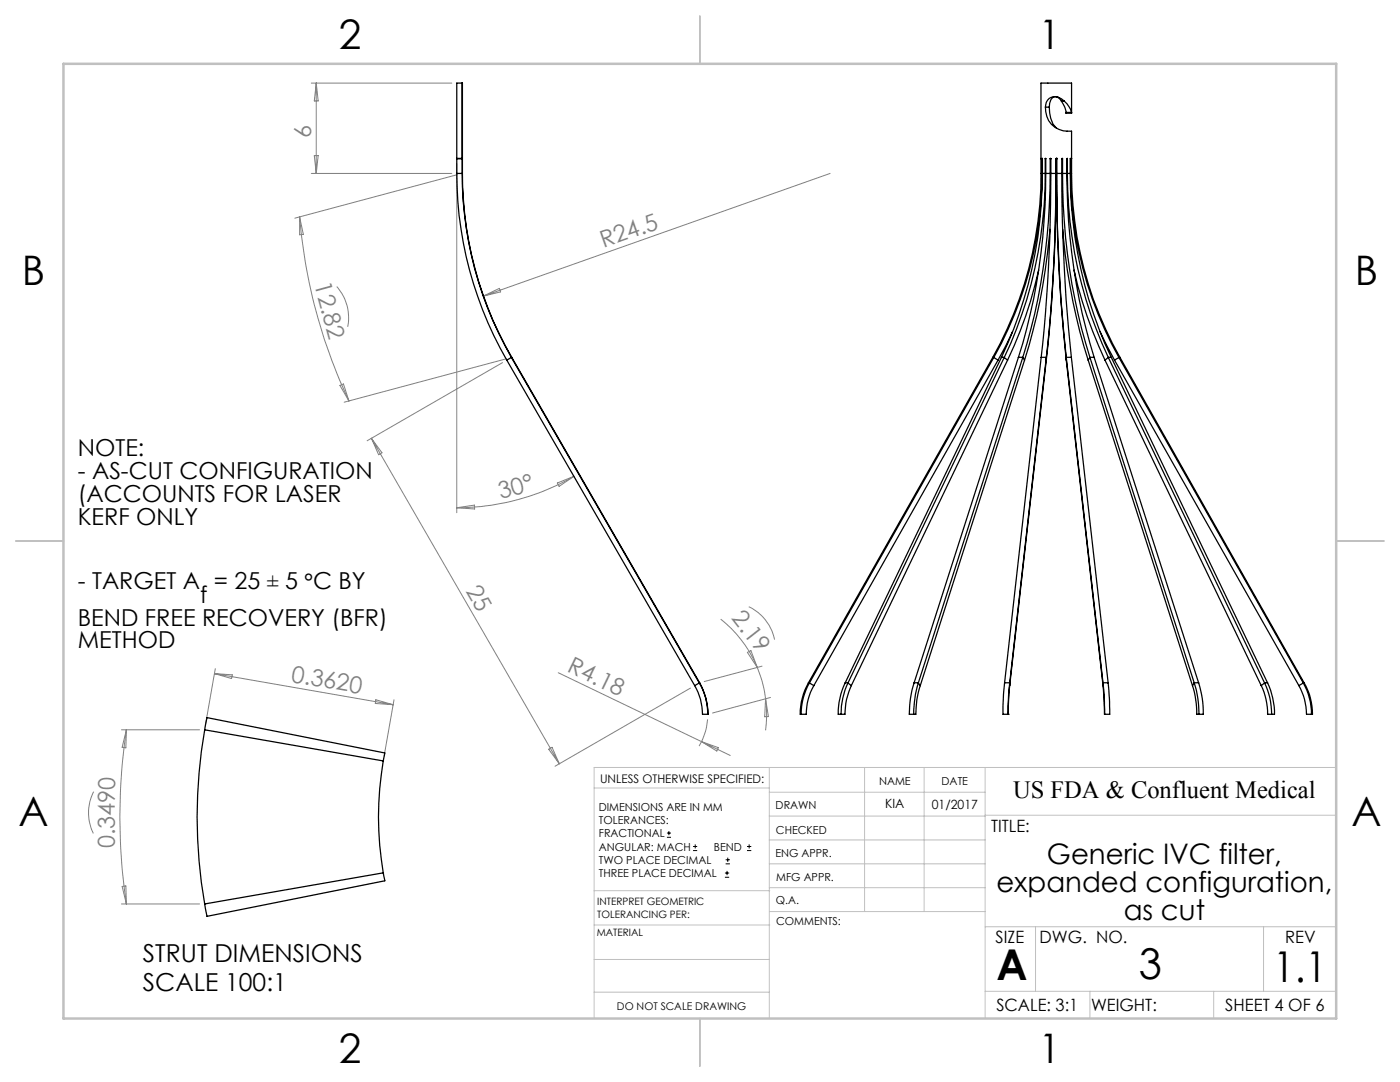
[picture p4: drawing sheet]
<svg xmlns="http://www.w3.org/2000/svg" width="279mm" height="216mm" viewBox="0 0 279 216" stroke-linecap="round" stroke-linejoin="round" font-family="sans-serif">
<g fill="none" stroke="#000" stroke-width=".2">
<path d="M133.1 167.1h.8M133.1 166.2h.8M133.5 165.8v.9M138.3 169.7h.8M138.3 168.9h.8M138.7 168.5v.8M144.7 175h.8M144.7 174.2h.8M144.8 172.4h.9M144.8 171.6h.9M145.1 173.8v.8M145.2 171.1v.9"/>
<path d="M149.1 169.7h.8M149.1 168.9h.8M149.5 168.5v.8"/>
</g>
<g fill="none" stroke="#808080" stroke-width=".2">
<path d="M62.1 16.6h28.1M63.1 16.6v18M63.1 16.6l.4 3.5h-.8zM62.1 34.6h28.1M62.7 31h.8l-.4 3.6zM91.2 32.6v69.7M91.3 34.9l-32.5 8.6M165.7 34.6l-69.3 24.5M59.8 43.3a107.2 107.2 0 0 0 9.8 36.7M59.8 43.3l.7 3.5h-.7zM67.2 57.2a9.2 9.2 0 0 1 2.2 8M96.4 59.1l3.3-1.6 .2 .7z"/>
<path d="M67.8 76.9l.7-.3 1.1 3.4zM100.3 72.4l-27 15.5M101.1 71.6l-32.4 8.7M74.1 87.5l37.5 64.9M74.1 87.5l2.1 2.8-.6 .4zM111.2 96.4l3.3-1.4-2.9 2zM114.5 95a46.9 46.9 0 0 1-23.3 6.3M91.2 101.3l3.5-.5v.8zM42.8 134.4l35.7 6.2M42.8 134.4l3.6 .3-.2 .7zM43 133.4l-2 11.3M75 139.6l3.5 1-3.6-.2z"/>
<path d="M78.6 139.6l-1.9 11.2M111.4 134.2l34.3 16.5M137.8 137.3l-27 15.6M143.8 123.5a24.3 24.3 0 0 1 7.3 9.7M149.2 130.2l.7-.4 1.2 3.4zM149.4 121.1a9.4 9.4 0 0 1 5.2 6.5M151.1 133.2a23 23 0 0 1 1.7 6.3M152.1 132.9l-11.6 3.1M152.8 139.5l.6 3.5h-.8zM152.8 139.5a23.1 23.1 0 0 1 0 6.2M153.8 139.2l-11.6 3.1M18.7 158a9.3 9.3 0 0 0-.1 8.3"/>
<path d="M24.2 145.6h15.6M25.2 145.6a116.3 116.3 0 0 0 0 34.8M25.2 145.6l-.1 3.6-.7-.1zM109.5 149.5l.7-.4 1.4 3.3zM140 148l3.4 1.2-.3 .7zM141.2 143.5a12.2 12.2 0 0 1-1.7 5.4M24.4 176.9l.7-.1 .1 3.6zM24.2 180.4h15.6"/>
</g>
<g fill="none" stroke="#c0c0c0" stroke-width=".2">
<path d="M118.6 157.2h34.9M153.5 153.1v50.1M153.5 158.1h43.1M172.5 153.1v28.8M184.4 153.1v28.8M196.6 153.1v50.1M266.7 153.1h-148.1v50.1M118.6 177.7h35M153.5 167.6h43.1M153.5 162.8h43.1M153.5 172.4h43.1M153.5 177.1h43.1"/>
<path d="M196.6 162.7h70.1M118.6 198h34.9M118.6 191.5h34.9M118.6 184.6h35M153.6 181.9h43M196.6 197.8h70.1M196.6 184.9h70.1M206.7 184.9v12.9M217.5 197.8v5.4M242.2 197.8v5.4M252.2 184.9v12.9"/>
</g>
<path d="M139.7 3.2v9.5M3.1 107.9h9.6M266.7 107.9h9.5M139.7 203.2v9.6" fill="none" stroke="#c0c0c0" stroke-width=".25"/>
<path d="M12.7 12.7h254v190.5h-254z" fill="none" stroke="#c0c0c0" stroke-width=".5"/>
<g fill="none" stroke="#000" stroke-width=".25">
<path d="M92.2 16.6l.1 18M92.2 16.6h-1v15M92.2 16.6v15M211.1 19.4a.93 .93 0 0 0-1.4 .5l-.3 1.5M211.1 19.4l.7 .7M211.1 19.4h.1M211.2 19.4l1.2 .7M211.2 19.4a1.87 1.87 0 0 0-2.6 2M91.2 31.6v.1M91.2 34.6a74.7 74.7 0 0 0 9.9 37.3M91.2 34.6h1.1M91.2 31.7h1.1"/>
<path d="M91.2 31.6h1M91.2 31.7v2.9M92.2 31.6l.1 .1M92.3 34.6a73.2 73.2 0 0 0 9.8 36.7M92.3 34.6h.1M92.3 31.7v2.9M92.3 34.6a73.4 73.4 0 0 0 9.8 36.7M207.8 34.6h.2M207.8 34.6a74.5 74.5 0 0 1-9.7 36.7M208 34.6v-3v3M208 34.6a74.5 74.5 0 0 1-9.7 36.7M208 34.6h.1"/>
<path d="M208 34.6h.6M208 34.6a85.4 85.4 0 0 1-8.2 36.7M208.6 34.6a85.4 85.4 0 0 1-8.2 36.7M208.6 31.7h.1M208.6 34.6h.1M208.6 31.7v2.9M208.6 21.4a4.6 4.6 0 0 0 5.3 4.8v8.4M208.6 21.4h.8M208.7 34.6h.9M208.7 34.6a120.8 120.8 0 0 1-5.5 36.7M208.7 31.7v2.9M209.4 21.4a5.6 5.6 0 0 0 1.4 4.1"/>
<path d="M209.6 34.6a123.8 123.8 0 0 1-5.5 36.7M209.6 31.7h.1M209.6 34.6h.1M209.6 31.7v2.9M209.7 34.6h1M209.7 34.6a332.6 332.6 0 0 1-1.9 36.7M209.7 31.7v2.9M210.7 34.6a332.6 332.6 0 0 1-1.9 36.7M210.7 34.6h.1M210.7 34.6a341.9 341.9 0 0 1-1.9 37.3M210.7 31.7h.1M210.7 31.7v2.9"/>
<path d="M210.8 31.6h.1M210.8 31.6l.1 .1M210.8 31.6l-.1 .1M210.9 34.6a341.9 341.9 0 0 0 1.9 37.3M210.9 34.6h.1M210.9 31.7h.1M210.9 31.7v2.9M210.9 34.6a344.9 344.9 0 0 0 1.9 36.7M210.9 34.6h1M211.8 20.1l.7 1.3 .3 1M211.8 20.1h.6M211.9 34.6a344.9 344.9 0 0 0 1.9 36.7"/>
<path d="M211.9 31.7h.2M211.9 34.6h.2M211.9 31.7v2.9M212.1 34.6a120.8 120.8 0 0 0 5.4 36.7M212.1 34.6h.8M212.1 31.7v2.9M212.4 20.1a4.8 4.8 0 0 1 1.5 2.3M212.8 22.4v.2zM212.8 22.6h1.1M212.8 22.4h1.1M212.9 34.6a123.8 123.8 0 0 0 5.5 36.7M212.9 31.7h.1"/>
<path d="M212.9 34.6h.1M212.9 31.7v2.9M213 34.6a85.4 85.4 0 0 0 8.2 36.7M213 34.6h.6M213 31.7v2.9M213.6 34.6a85.4 85.4 0 0 0 8.2 36.7M213.6 34.6v-3v3M213.6 34.6h.1M213.6 34.6h.3M213.6 34.6a75 75 0 0 0 9.7 36.7M213.9 22.6v-6h-6.1v18M213.9 22.4v.2"/>
<path d="M213.9 34.6a75 75 0 0 0 9.6 36.7M207.3 53.9a83.6 83.6 0 0 1-6.2 18M209.6 45.8a118.9 118.9 0 0 1-5.1 26.1M212.1 45.8a118.9 118.9 0 0 0 5.1 26.1M214.3 53.9a86.1 86.1 0 0 0 6.2 18M101.1 71.9l37.5 64.9M102.1 71.3l37.5 65M102.1 71.3l-1 .6M102.1 71.3h.1M102.1 71.3l37.5 64.9M198.1 71.3h.2M198.1 71.3l-36.8 65"/>
<path d="M198.3 71.3l-36.8 65M198.3 71.3l.9 .6M199.2 71.9l-36.8 64.9M199.8 71.3h.6M199.8 71.3l-31.1 65M200.4 71.3l-31.2 65M200.4 71.3l.7 .6M201.1 71.9l-31.2 64.9M202.1 66.2l-2.9 5.7M203.2 71.3h.9M203.2 71.3l-20.8 65M204.1 71.3l-20.8 65"/>
<path d="M204.1 71.3l.4 .6M204.5 71.9l-20.8 64.9M207.8 71.3h1M207.8 71.3l-7.3 65M208.8 71.3l-7.3 65M208.8 71.3v.6M208.8 71.9l-7.3 64.9M212.8 71.3h1M212.8 71.3v.6M212.8 71.3l7.3 65M212.8 71.9l7.3 64.9M213.8 71.3l7.4 65"/>
<path d="M217.2 71.9l20.8 64.9M217.5 71.3h.9M217.5 71.3l20.8 65M217.5 71.3l-.3 .6M218.4 71.3l20.8 65M219.5 66.2l2.9 5.7M220.5 71.9l31.2 64.9M221.2 71.3h.6M221.2 71.3l-.7 .6M221.2 71.3l31.2 65M221.8 71.3l31.2 65M222.4 71.9l36.8 64.9"/>
<path d="M223.3 71.3h.2M223.3 71.3l36.8 65M223.3 71.3l-.9 .6M223.5 71.3l36.8 65M138.6 136.8a11.1 11.1 0 0 1 1.6 5.7h1.1M139.6 136.3a12.1 12.1 0 0 1 1.7 6.2M139.6 136.3l-1 .5M139.6 136.2a12.3 12.3 0 0 1 1.7 6.3M139.6 136.2v.1M161.3 136.3h.2M161.3 136.3a11 11 0 0 0-1.5 6.2h.1M161.5 136.3a12.5 12.5 0 0 0-1.6 6.2"/>
<path d="M161.5 136.3l.9 .5M162.4 136.8a11.5 11.5 0 0 0-1.5 5.7h-1M168.7 136.3h.5M168.7 136.3a13.9 13.9 0 0 0-1.4 6.2h.6M169.2 136.3a14.6 14.6 0 0 0-1.3 6.2M169.2 136.3l.7 .5M169.9 136.8a13 13 0 0 0-1.3 5.7h-.7M182.4 136.3h.9M182.4 136.3a20.4 20.4 0 0 0-.9 6.2h.9M183.3 136.3a22 22 0 0 0-.9 6.2M183.3 136.3l.4 .5M183.7 136.8a17.3 17.3 0 0 0-.9 5.7h-.4"/>
<path d="M200.5 136.3h1M200.5 136.3l-.3 6.2h1M201.5 136.3l-.3 6.2M201.5 136.8l-.3 5.7M201.5 136.3v.5M220.1 136.3h1.1M220.1 136.3l.4 6.2M220.1 136.8l.3 5.7M220.1 136.3v.5M221.2 136.3l.3 6.2h-1M238 136.8a18.7 18.7 0 0 1 .8 5.7h.5M238.3 136.3h.9"/>
<path d="M238.3 136.3a20.4 20.4 0 0 1 1 6.2M238.3 136.3l-.3 .5M239.2 136.3a16.9 16.9 0 0 1 .9 6.2h-.8M251.7 136.8a13 13 0 0 1 1.3 5.7h.8M252.4 136.3h.6M252.4 136.3a14 14 0 0 1 1.4 6.2M252.4 136.3l-.7 .5M253 136.3a13.9 13.9 0 0 1 1.3 6.2h-.5M259.2 136.8a11.5 11.5 0 0 1 1.5 5.7h1M260.1 136.3a13 13 0 0 1 1.6 6.2M260.1 136.3h.2M260.1 136.3l-.9 .5"/>
<path d="M260.3 136.3a11.6 11.6 0 0 1 1.6 6.2h-.2M40.9 145.6a100.3 100.3 0 0 0 0 34.8M40.9 145.6l.4-2.4 35.5 7-.3 1.6M40.9 145.6l35.6 6.2M76.5 151.8a65.9 65.9 0 0 0 0 22.4M201.2 142.5h.1M220.4 142.5h.1M76.5 174.2l.3 1.6-35.5 7-.4-2.4M76.5 174.2l-35.6 6.2"/>
</g>
<g font-size="8.5">
<text x="198.9" y="195.5">A</text>
<text x="227.3" y="195.4">3</text>
<text x="254.1" y="196">1.1</text>
</g>
<g font-size="8.1">
<text x="67.6" y="9.7">2</text>
<text x="207.3" y="9.7">1</text>
<text x="4.4" y="57">B</text>
<text x="270.4" y="57">B</text>
<text x="3.7" y="164.9">A</text>
<text x="269.7" y="164.9">A</text>
<text x="67.6" y="212.2">2</text>
<text x="207.3" y="212.2">1</text>
</g>
<g font-size="5.6">
<text x="208.9" y="172.3">Generic IVC filter,</text>
<text x="198.8" y="178">expanded configuration,</text>
<text x="224.3" y="183.6">as cut</text>
</g>
<g font-size="4.9">
<text x="202.2" y="159.3">US FDA &amp; Confluent Medical</text>
<text x="28.5" y="191.9">STRUT DIMENSIONS</text>
<text x="28.5" y="197.8">SCALE 100:1</text>
</g>
<g font-size="4.7" fill="#808080">
<text x="62.1" y="27.5" transform="rotate(-90 62.1 27.5)">6</text>
<text x="120.4" y="49.5" transform="rotate(-19 120.4 49.5)">R24.5</text>
<text x="62.7" y="56.7" transform="rotate(75 62.7 56.7)">12.82</text>
<text x="99.9" y="99.6" transform="rotate(-15 99.9 99.6)">30°</text>
<text x="92.9" y="117.9" transform="rotate(60 92.9 117.9)">25</text>
<text x="145.9" y="123.4" transform="rotate(52 145.9 123.4)">2.19</text>
<text x="58" y="136" transform="rotate(10 58 136)">0.3620</text>
<text x="113" y="133.9" transform="rotate(26 113 133.9)">R4.18</text>
<text x="22.9" y="169.3" transform="rotate(-90 22.9 169.3)">0.3490</text>
</g>
<g font-size="4.7">
<text x="15.5" y="91.1">NOTE:</text>
<text x="15.5" y="95.6">- AS-CUT CONFIGURATION</text>
<text x="15.5" y="100.1">(ACCOUNTS FOR LASER</text>
<text x="15.5" y="104.7">KERF ONLY</text>
<text x="15.5" y="117.5">- TARGET A = 25 ± 5 °C BY</text>
<text x="15.5" y="124.8">BEND FREE RECOVERY (BFR)</text>
<text x="39.9" y="120.3">f</text>
<text x="15.5" y="129.3">METHOD</text>
</g>
<g font-size="3.4">
<text x="197.8" y="166">TITLE:</text>
<text x="198.7" y="188.1">SIZE</text>
<text x="207.5" y="188.1">DWG. NO.</text>
<text x="256.5" y="188.2">REV</text>
<text x="198.8" y="201.7">SCALE: 3:1</text>
<text x="217.7" y="201.8">WEIGHT:</text>
<text x="244.5" y="201.7">SHEET 4 OF 6</text>
</g>
<g font-size="2.5">
<text x="176.7" y="161.3">KIA</text>
<text x="186" y="161.4">01/2017</text>
</g>
<text font-size="2.4" x="119.8" y="156.2">UNLESS OTHERWISE SPECIFIED:</text>
<g font-size="2.2">
<text x="119.5" y="161.8">DIMENSIONS ARE IN MM</text>
<text x="154.8" y="161.4">DRAWN</text>
<text x="175.4" y="156.6">NAME</text>
<text x="187.9" y="156.7">DATE</text>
<text x="119.5" y="164.4">TOLERANCES:</text>
<text x="119.5" y="167.1">FRACTIONAL</text>
<text x="154.9" y="166.3">CHECKED</text>
<text x="119.5" y="169.7">ANGULAR: MACH</text>
<text x="119.5" y="172.4">TWO PLACE DECIMAL</text>
<text x="142.5" y="169.7">BEND</text>
<text x="154.8" y="171">ENG APPR.</text>
<text x="119.5" y="175">THREE PLACE DECIMAL</text>
<text x="154.9" y="175.7">MFG APPR.</text>
<text x="154.9" y="180.4">Q.A.</text>
<text x="154.9" y="184.6">COMMENTS:</text>
</g>
<text font-size="2.1" x="123.1" y="201.6">DO NOT SCALE DRAWING</text>
<g font-size="2">
<text x="119.2" y="180.6">INTERPRET GEOMETRIC</text>
<text x="119.2" y="183.1">TOLERANCING PER:</text>
<text x="119.1" y="186.7">MATERIAL</text>
</g>
</svg>
